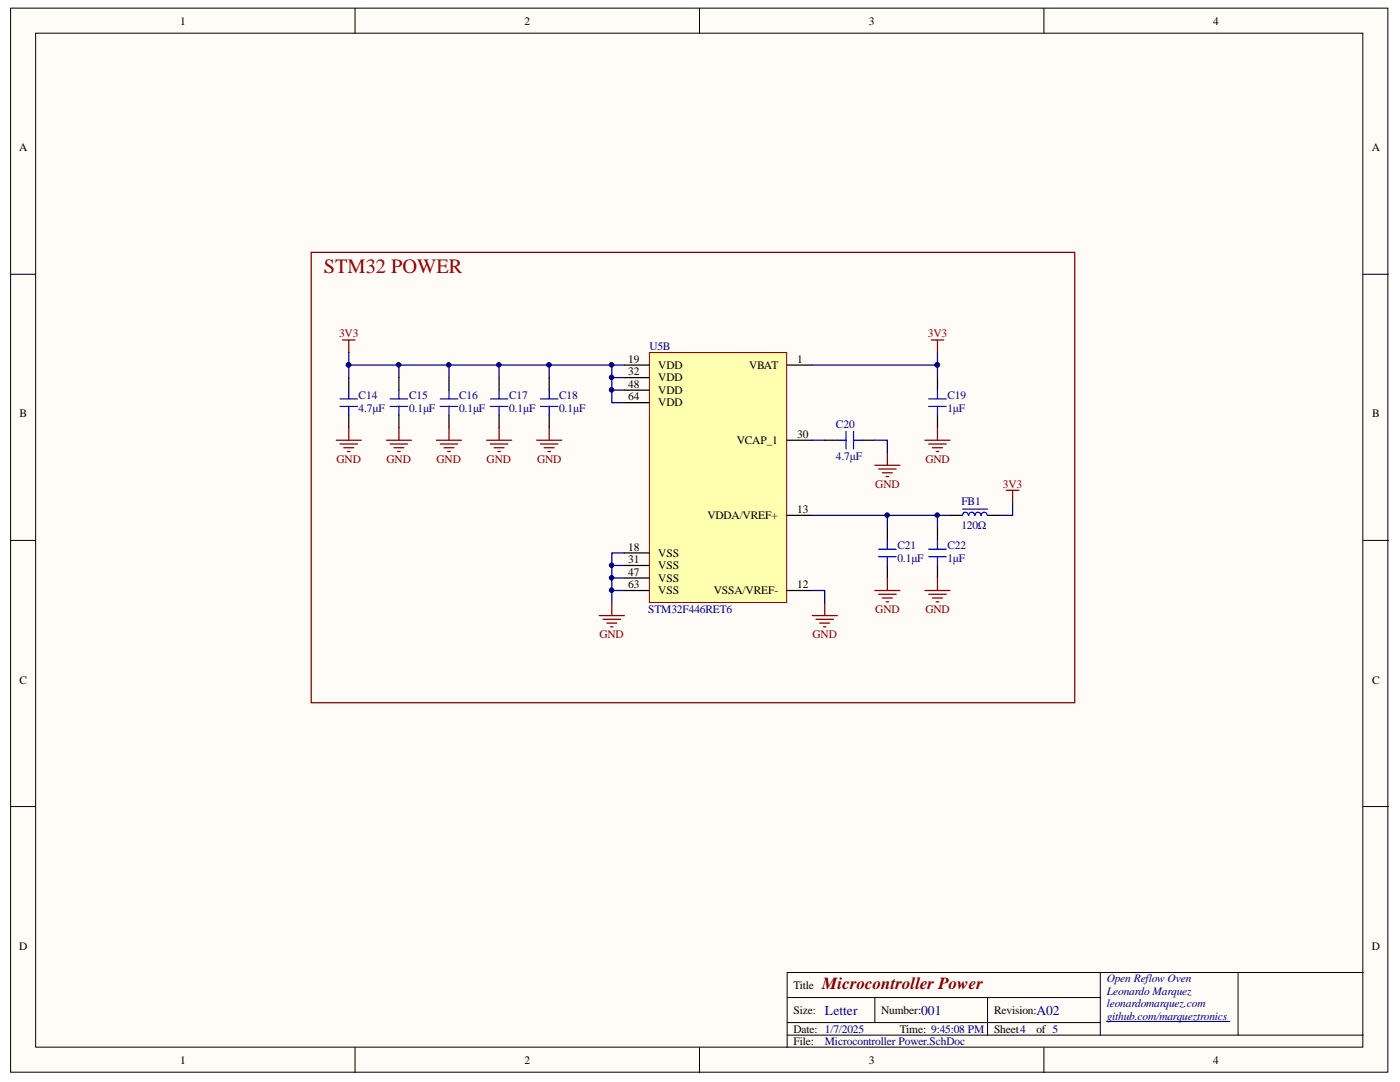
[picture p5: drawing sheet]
<svg xmlns="http://www.w3.org/2000/svg" width="279mm" height="216mm" viewBox="0 0 279 216" stroke-linecap="round" stroke-linejoin="round" font-family="sans-serif">
<g fill="#fffcf8" stroke="#000" stroke-width=".2">
<path d="M2.1 1.6h274.9v212.3h-274.9z"/>
<path d="M7.1 6.6h264.9v202.3h-264.9z"/>
</g>
<g fill="none" stroke="#000" stroke-width=".2">
<path d="M70.9 1.6v5M139.6 1.6v5M208.3 1.6v5M2.1 54.7h5M272.1 54.7h5M2.1 107.8h5M272.1 107.8h5M2.1 160.9h5M272.1 160.9h5M157.1 199h62.5M174.6 199v5M197.1 199v7.5"/>
<path d="M219.6 194.1v12.4M247.1 194.1h-90v14.9M272.1 194.1h-25v12.4M70.9 209v5M139.6 209v5M157.1 206.5h115M157.1 204h62.5M208.3 209v5"/>
</g>
<path d="M220.8 203.8h24.6" fill="none" stroke="#000080" stroke-width=".2"/>
<path d="M129.6 70.3h27.4v49.9h-27.4z" fill="#ffffb0" stroke="#800000" stroke-width=".2"/>
<g fill="none" stroke="#000" stroke-width=".25">
<path d="M69.6 75.3v2.5M79.6 75.3v2.5M89.6 75.3v2.5M99.6 75.3v2.5M109.6 75.3v2.5M124.6 72.8h5M124.6 75.3h5M124.6 77.8h5M157.1 72.8h5M187.1 75.3v2.5M69.6 82.8v2.5M79.6 82.8v2.5"/>
<path d="M89.6 82.8v2.5M99.6 82.8v2.5M109.6 82.8v2.5M124.6 80.3h5M157.1 87.8h5M164.6 87.8h2.5M172.1 87.8h2.5M187.1 82.8v2.5M124.6 117.8h5M124.6 110.3h5M124.6 112.8h5M124.6 115.3h5"/>
<path d="M157.1 117.8h5M157.1 102.8h5M177.1 105.3v2.5M177.1 112.8v2.5M187.1 105.3v2.5M187.1 112.8v2.5M189.6 102.8h2.5M197.1 102.8h2.5"/>
</g>
<g fill="none" stroke="#800000" stroke-width=".25">
<path d="M62.1 50.4h152.4v89.8h-152.4zM68.4 67.8h2.5M69.6 67.8v2.5M185.8 67.8h2.5M187.1 67.8v2.5M67.1 87.8h5M67.9 88.6h3.5M68.6 89.3h2M69.4 90.1h.5M69.6 85.3v2.5M77.1 87.8h5M77.9 88.6h3.5"/>
<path d="M78.6 89.3h2M79.4 90.1h.5M79.6 85.3v2.5M87.1 87.8h5M87.9 88.6h3.5M88.6 89.3h2M89.4 90.1h.5M89.6 85.3v2.5M97.1 87.8h5M97.9 88.6h3.5M98.6 89.3h2M99.4 90.1h.5"/>
<path d="M99.6 85.3v2.5M107.1 87.8h5M107.9 88.6h3.5M108.6 89.3h2M109.4 90.1h.5M109.6 85.3v2.5M174.6 92.8h5M175.3 93.6h3.5M176.1 94.3h2M176.8 95.1h.5M177.1 90.3v2.5M184.6 87.8h5"/>
<path d="M185.3 88.6h3.5M186.1 89.3h2M186.8 90.1h.5M187.1 85.3v2.5M200.8 97.8h2.5M202.1 97.8v2.5M174.6 117.8h5M175.3 118.6h3.5M176.1 119.3h2M177.1 115.3v2.5M184.6 117.8h5M185.3 118.6h3.5"/>
<path d="M186.1 119.3h2M187.1 115.3v2.5M119.6 122.8h5M120.3 123.6h3.5M121.1 124.3h2M121.8 125.1h.5M122.1 120.3v2.5M162.1 122.8h5M162.8 123.6h3.5M163.6 124.3h2M164.3 125.1h.5M164.6 120.3v2.5"/>
<path d="M176.8 120.1h.5M186.8 120.1h.5"/>
</g>
<g fill="none" stroke="#000080" stroke-width=".25">
<path d="M69.6 70.3v2.5h55M69.6 72.8v2.5M79.6 72.8v2.5M89.6 72.8v2.5M99.6 72.8v2.5M109.6 72.8v2.5M122.1 72.8v7.5h2.5M122.1 75.3h2.5M122.1 77.8h2.5M187.1 70.3v2.5h-25M187.1 72.8v2.5M162.1 87.8h2.5"/>
<path d="M174.6 87.8h2.5v2.5M122.1 112.8h2.5M122.1 115.3h2.5M122.1 117.8h2.5M124.6 110.3h-2.5v10M162.1 117.8h2.5v2.5M162.1 102.8h27.5M177.1 102.8v2.5M187.1 102.8v2.5M202.1 100.3v2.5h-2.5"/>
</g>
<g fill="#000080" stroke="#000080" stroke-width=".2">
<circle cx="122" cy="112.8" r=".45"/>
<circle cx="122" cy="115.3" r=".45"/>
<circle cx="122" cy="117.8" r=".45"/>
<circle cx="122" cy="72.8" r=".45"/>
<circle cx="122" cy="75.3" r=".45"/>
<circle cx="122" cy="77.8" r=".45"/>
<circle cx="109.6" cy="72.8" r=".45"/>
<circle cx="177" cy="102.8" r=".45"/>
<circle cx="187" cy="72.8" r=".45"/>
<circle cx="99.6" cy="72.8" r=".45"/>
<circle cx="89.6" cy="72.8" r=".45"/>
<circle cx="69.6" cy="72.8" r=".45"/>
<circle cx="79.6" cy="72.8" r=".45"/>
<circle cx="187" cy="102.8" r=".45"/>
</g>
<g fill="none" stroke="#00f" stroke-width=".25">
<path d="M67.9 79.6h3.5M69.6 77.8v1.8M77.9 79.6h3.5M79.6 77.8v1.8M87.9 79.6h3.5M89.6 77.8v1.8M97.9 79.6h3.5M99.6 77.8v1.8M107.9 79.6h3.5M109.6 77.8v1.8M185.3 79.6h3.5M187.1 77.8v1.8"/>
<path d="M67.9 81.1h3.5M69.6 81.1v1.7M77.9 81.1h3.5M79.6 81.1v1.7M87.9 81.1h3.5M89.6 81.1v1.7M97.9 81.1h3.5M99.6 81.1v1.7M107.9 81.1h3.5M109.6 81.1v1.7M167.1 87.8h1.7M168.8 86.1v3.5"/>
<path d="M170.3 86.1v3.5M170.3 87.8h1.8M185.3 81.1h3.5M187.1 81.1v1.7M175.3 109.6h3.5M175.3 111.1h3.5M177.1 107.8v1.8M177.1 111.1v1.7M185.3 109.6h3.5M185.3 111.1h3.5M187.1 107.8v1.8M187.1 111.1v1.7"/>
<path d="M192.1 101.6h5M193.2 102.8a.57 .57 0 0 0-.5-.6 .57 .57 0 0 0-.6 .6M194.5 102.8a.57 .57 0 0 0-.6-.6 .57 .57 0 0 0-.6 .6M195.7 102.8a.57 .57 0 0 0-.5-.6 .57 .57 0 0 0-.6 .6M197 102.8a.57 .57 0 0 0-.6-.6 .57 .57 0 0 0-.6 .6"/>
</g>
<text font-size="4.1" fill="#900" x="64.6" y="54.5">STM32 POWER</text>
<text font-size="3.4" fill="#800000" x="164.1" y="197.3">Microcontroller Power</text>
<g font-size="2.7" fill="#000080">
<text x="164.6" y="202.5">Letter</text>
<text x="183.8" y="202.5">001</text>
<text x="206.8" y="202.5">A02</text>
</g>
<g font-size="2.3">
<text x="36" y="4.9">1</text>
<text x="104.6" y="4.9">2</text>
<text x="173.4" y="4.9">3</text>
<text x="242.1" y="4.9">4</text>
<text x="3.8" y="30.2">A</text>
<text x="273.7" y="30.2">A</text>
<text x="125.4" y="72.4">19</text>
<text x="125.4" y="74.8">32</text>
<text x="125.4" y="77.4">48</text>
<text x="131.4" y="73.6">VDD</text>
<text x="131.4" y="76.1">VDD</text>
<text x="149.5" y="73.6">VBAT</text>
<text x="159.1" y="72.4">1</text>
<text x="3.9" y="83.3">B</text>
<text x="125.4" y="79.8">64</text>
<text x="131.4" y="78.6">VDD</text>
<text x="131.4" y="81.1">VDD</text>
<text x="273.8" y="83.3">B</text>
<text x="147" y="88.6">VCAP_1</text>
<text x="159.1" y="87.4">30</text>
<text x="141.2" y="103.6">VDDA/VREF+</text>
<text x="159.1" y="102.3">13</text>
<text x="125.4" y="109.9">18</text>
<text x="125.4" y="112.3">31</text>
<text x="131.4" y="111.1">VSS</text>
<text x="131.4" y="113.6">VSS</text>
<text x="125.4" y="114.8">47</text>
<text x="125.4" y="117.3">63</text>
<text x="131.4" y="116.1">VSS</text>
<text x="131.4" y="118.6">VSS</text>
<text x="142.5" y="118.6">VSSA/VREF-</text>
<text x="159.1" y="117.3">12</text>
<text x="3.9" y="136.4">C</text>
<text x="273.8" y="136.4">C</text>
<text x="3.8" y="189.5">D</text>
<text x="273.7" y="189.5">D</text>
<text x="158.4" y="197.3">Title</text>
<text x="158.4" y="202.3">Size:</text>
<text x="175.9" y="202.3">Number:</text>
<text x="198.4" y="202.3">Revision:</text>
<text x="158.4" y="206.1">Date: 1/7/2025</text>
<text x="158.4" y="208.5">File:</text>
<text x="179.6" y="206.1">Time: 9:45:08 PM</text>
<text x="198.4" y="206.1">Sheet4</text>
<text x="206.8" y="206.1">of 5</text>
<text x="36" y="212.3">1</text>
<text x="104.6" y="212.3">2</text>
<text x="173.4" y="212.3">3</text>
<text x="242.1" y="212.3">4</text>
</g>
<g font-size="2.3" fill="#800000">
<text x="67.7" y="67.3">3V3</text>
<text x="185.2" y="67.3">3V3</text>
<text x="67.2" y="92.4">GND</text>
<text x="77.2" y="92.4">GND</text>
<text x="87.1" y="92.4">GND</text>
<text x="97.1" y="92.4">GND</text>
<text x="107.2" y="92.4">GND</text>
<text x="184.7" y="92.4">GND</text>
<text x="174.7" y="97.3">GND</text>
<text x="200.2" y="97.3">3V3</text>
<text x="174.7" y="122.4">GND</text>
<text x="184.7" y="122.4">GND</text>
<text x="119.6" y="127.4">GND</text>
<text x="162.2" y="127.4">GND</text>
</g>
<g font-size="2.3" fill="#000080">
<text x="129.6" y="69.9">U5B</text>
<text x="71.6" y="79.6">C14</text>
<text x="71.6" y="82.1">4.7μF</text>
<text x="81.6" y="79.6">C15</text>
<text x="81.6" y="82.1">0.1μF</text>
<text x="91.6" y="79.6">C16</text>
<text x="91.6" y="82.1">0.1μF</text>
<text x="101.6" y="79.6">C17</text>
<text x="101.6" y="82.1">0.1μF</text>
<text x="111.6" y="79.6">C18</text>
<text x="111.6" y="82.1">0.1μF</text>
<text x="189.1" y="79.6">C19</text>
<text x="189.1" y="82.1">1μF</text>
<text x="166.8" y="85.3">C20</text>
<text x="166.8" y="91.8">4.7μF</text>
<text x="191.9" y="100.8">FB1</text>
<text x="191.9" y="105.6">120Ω</text>
<text x="179.1" y="109.6">C21</text>
<text x="179.1" y="112.1">0.1μF</text>
<text x="189.1" y="109.6">C22</text>
<text x="189.1" y="112.1">1μF</text>
<text x="129.3" y="122.4">STM32F446RET6</text>
<text x="220.9" y="196">Open Reflow Oven</text>
<text x="220.9" y="198.6">Leonardo Marquez</text>
<text x="220.9" y="201">leonardomarquez.com</text>
<text x="220.9" y="203.6">github.com/marqueztronics</text>
<text x="164.6" y="208.5">Microcontroller Power.SchDoc</text>
</g>
</svg>
